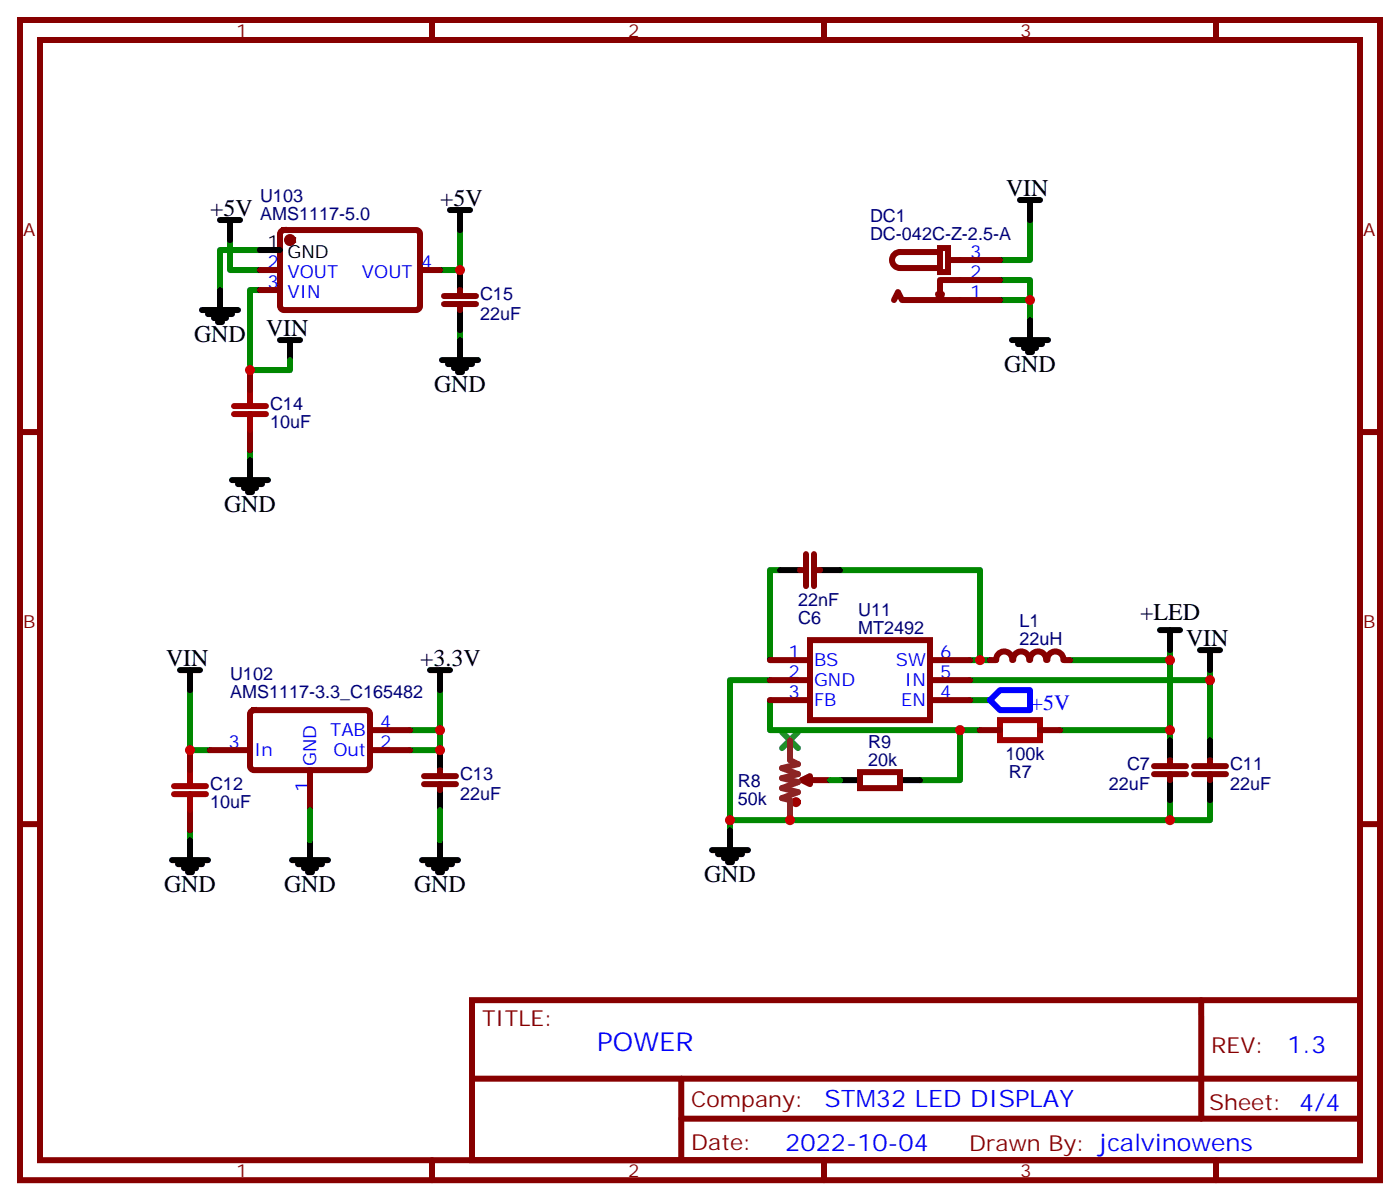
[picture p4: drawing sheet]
<svg xmlns="http://www.w3.org/2000/svg" width="247mm" height="212mm" viewBox="0 0 247 212" stroke-linecap="round" stroke-linejoin="round" font-family="sans-serif">
<g fill="none" stroke="#870000" stroke-width="1.1">
<path d="M3.5 3.5h239.9v204.6h-239.9zM7.1 7.1h232.8v197.5h-232.8zM76.2 3.5v3.6M145.3 3.5v3.6M214.5 3.5v3.6M45.9 47.6h3.5M45.9 51.2h3.5M49.6 40.8l.5-.2h23.3a.71 .71 0 0 1 .7 .7v12.7a.76 .76 0 0 1-.7 .7h-23.3a.76 .76 0 0 1-.7-.7v-12.7zM74.1 47.6h3.5M78.3 53.6h5.7M78.3 52.2h5.7M81.1 51.2v1"/>
<path d="M81.1 53.6v1.1M157.7 52.9l.7-1.4 .7 1.4h17.3M165.5 51.9l.3 1M165.8 43.7h1.4v4.3h-1.4zM165.8 44.5h-7.1a1.41 1.41 0 0 0-1.4 1.4 1.41 1.41 0 0 0 1.4 1.4h7.1M167.2 45.9h9.2M176.4 49.4h-10.6v3.5l.4-1M3.5 76.2h3.6M44.1 65.3v3.5M44.1 75.8v3.6M239.9 76.2h3.5M142.2 97.7v5.7"/>
<path d="M143.6 97.7v5.7M135.8 116.4h7.1M135.8 119.9h7.1M141.1 100.5h1.1M142.9 112.9h21.1v14.1h-21.1zM143.6 100.5h1M164 116.4h7.1M164 119.9h7.1M174.6 116.4h1.1M175.7 116.4a1.41 1.41 0 0 1 1.4-1.5 1.41 1.41 0 0 1 1.4 1.5M178.7 116.4a1.41 1.41 0 0 1 1.4-1.5 1.41 1.41 0 0 1 1.4 1.5M181.7 116.4a1.41 1.41 0 0 1 1.4-1.5 1.41 1.41 0 0 1 1.4 1.5"/>
<path d="M184.7 116.4a1.41 1.41 0 0 1 1.5-1.5 1.41 1.41 0 0 1 1.4 1.5M187.7 116.4h1M33.5 132.3v3.5M37 132.3h7.1M44.3 125.4l.5-.2h19.8a.71 .71 0 0 1 .7 .7v9.2a.76 .76 0 0 1-.7 .7h-19.8a.76 .76 0 0 1-.7-.7v-9.2zM54.7 135.8v7.1M65.3 128.8h7M65.3 132.3h7M74.8 138.3h5.6M74.8 136.9h5.6M77.6 135.8v1.1M77.6 138.3v1"/>
<path d="M135.8 123.5h7.1M141.5 137.6l1.4-.7v1.4zM141.5 137.6h4.9M151.7 136.2h7v2.8h-7zM164 123.5h7.1M172.9 128.8h3.5M183.4 128.8h3.6M203.6 136.5h5.6M203.6 135.1h5.6M206.4 134.1v1M206.4 136.5v1.1M210.6 136.5h5.7"/>
<path d="M210.6 135.1h5.7M213.4 134.1v1M213.4 136.5v1.1M3.5 145.3h3.6M33.5 142.9v3.5M239.9 145.3h3.5M83.3 176.4h156.6v28.2h-156.6zM211.9 176.4v20.9M83.3 190.2h156.5M120.2 197.3h119.6M120.2 190.2v14.1M76.2 204.6v3.5"/>
<path d="M145.3 204.6v3.5M214.5 204.6v3.5"/>
</g>
<g fill="none" stroke="#008700" stroke-width="1.1">
<path d="M181.7 38.8v7.1h-5.3M40.6 42.3v5.3h5.3M45.9 51.2h-1.8v14.1h7.1v-1.8M45.9 44.1h-7.1v7.1M81.1 40.6v7h-3.5M81.1 58.2v1.8M176.4 49.4h5.3v3.5M176.4 52.9h5.3v3.5M44.1 79.4v1.7M135.8 119.9h-7v26.5M137.6 100.5h-1.8v15.9M148.2 100.5h24.7v15.9"/>
<path d="M171.1 116.4h3.5M206.4 114.7v1.7h-17.7M206.4 116.4v14.1M213.4 118.2v1.7h-42.3M213.4 119.9v10.6M33.5 121.7v10.6h3.5M77.6 128.8v3.5h-5.3M77.6 121.7v7.1h-5.3M135.8 123.5v5.3h37.1M146.4 137.6h1.8M169.3 128.8v8.8h-7M171.1 123.5h3.5"/>
<path d="M187 128.8h19.4M33.5 146.4v1.8M54.7 142.9v5.3M77.6 142.9v5.3M206.4 141.1v3.5M213.4 141.1v3.5h-84.6"/>
</g>
<path d="M174.6 123.5l1.8-1.8h5.3v3.5h-5.3z" fill="none" stroke="#00f" stroke-width="1.1"/>
<path d="M137.9 129.1l2.9 2.8M140.8 129.1l-2.9 2.8" fill="none" stroke="#3c3" stroke-width="1.1"/>
<g fill="none" stroke="#a10000" stroke-width="1.1">
<path d="M41.3 73h5.6M41.3 71.6h5.6M44.1 68.8v2.8M44.1 73v2.8M30.7 138.6h5.6M33.5 135.8v2.8M176.4 127h7v3.5h-7zM30.7 140.1h5.6M33.5 140.1v2.8"/>
<circle cx="140.4" cy="141.5" r=".35"/>
</g>
<path d="M139.3 130.5v3.6l1.5 .7-2.9 .7 2.9 1-2.9 .7 2.9 .7-2.9 1.1 2.9 .7-2.9 1.1 1.4 .3v3.5" fill="none" stroke="#8c2424" stroke-width="1.1"/>
<g fill="none" stroke="#000" stroke-width="1.1">
<path d="M38.8 38.8h3.5M40.6 38.8v3.5M79.4 37h3.5M81.1 37v3.6M179.9 35.3h3.5M181.7 35.3v3.5M35.6 54.7h6.4M36.7 55.4h4.2M37.7 56.1h2.2M38.5 56.8h.7M38.8 51.2v3.5M45.9 44.1h3.5"/>
<path d="M49.4 60h3.5M51.2 60v3.5M81.1 47.6v3.6M81.1 54.7v3.5M81.1 60v3.5M178.5 60h6.4M181.7 56.4v3.6M78 63.5h6.3M79 64.2h4.3M80.1 64.9h2.1M80.8 65.6h.7M179.6 60.7h4.2"/>
<path d="M180.6 61.4h2.1M181.3 62.1h.7M40.9 84.7h6.4M42 85.4h4.2M43 86.1h2.2M43.7 86.8h.7M44.1 81.1v3.6M31.7 118.2h3.6M33.5 118.2v3.5M75.8 118.2h3.6M77.6 118.2v3.5M137.6 100.5h3.5"/>
<path d="M144.6 100.5h3.6M204.6 111.1h3.5M206.4 111.1v3.6M211.7 114.7h3.5M213.4 114.7v3.5M77.6 132.3v3.5M77.6 139.3v3.6M148.2 137.6h3.5M158.7 137.6h3.6M206.4 130.5v3.6M206.4 137.6v3.5M213.4 130.5v3.6"/>
<path d="M213.4 137.6v3.5M30.3 151.7h6.4M31.4 152.4h4.2M32.5 153.1h2.1M33.2 153.8h.7M33.5 148.2v3.5M51.5 151.7h6.4M52.6 152.4h4.2M53.6 153.1h2.1M54.3 153.8h.7M54.7 148.2v3.5M74.4 151.7h6.4"/>
<path d="M75.5 152.4h4.2M76.6 153.1h2.1M77.3 153.8h.7M77.6 148.2v3.5M125.6 149.9h6.3M126.6 150.6h4.3M127.7 151.3h2.1M128.4 152h.7M128.8 146.4v3.5"/>
</g>
<circle cx="51.2" cy="42.3" r=".53" fill="#870000" stroke="#870000" stroke-width="1.1"/>
<g fill="#c00">
<circle cx="206.4" cy="128.8" r=".88"/>
<circle cx="169.3" cy="128.8" r=".88"/>
<circle cx="139.3" cy="144.6" r=".88"/>
<circle cx="128.8" cy="144.6" r=".88"/>
<circle cx="206.4" cy="144.6" r=".88"/>
<circle cx="213.4" cy="119.9" r=".88"/>
<circle cx="206.4" cy="116.4" r=".88"/>
<circle cx="172.9" cy="116.4" r=".88"/>
<circle cx="181.7" cy="52.9" r=".88"/>
<circle cx="81.1" cy="47.6" r=".88"/>
<circle cx="44.1" cy="65.3" r=".88"/>
<circle cx="77.6" cy="132.3" r=".88"/>
<circle cx="33.5" cy="132.3" r=".88"/>
<circle cx="77.6" cy="128.8" r=".88"/>
</g>
<text font-size="4.6" fill="#00f" x="105.3" y="185.4">POWER</text>
<g font-size="4.2">
<text x="177.4" y="34.6">VIN</text>
<text x="37" y="38.1">+5V</text>
<text x="77.6" y="36.3">+5V</text>
<text x="46.9" y="59.3">VIN</text>
<text x="34.2" y="60.3">GND</text>
<text x="177.1" y="65.6">GND</text>
<text x="76.6" y="69.1">GND</text>
<text x="39.5" y="90.3">GND</text>
<text x="201.1" y="109.4">+LED</text>
<text x="209.2" y="113.9">VIN</text>
<text x="29.3" y="117.5">VIN</text>
<text x="74.1" y="117.5">+3.3V</text>
<text x="124.2" y="155.6">GND</text>
<text x="28.9" y="157.3">GND</text>
<text x="50.1" y="157.3">GND</text>
<text x="73" y="157.3">GND</text>
</g>
<g font-size="4.2" fill="#00f">
<text x="227.1" y="185.6">1.3</text>
<text x="145.4" y="195.2">STM32 LED DISPLAY</text>
<text x="138.5" y="203">2022-10-04</text>
</g>
<text font-size="3.9" fill="#00f" x="181.8" y="125.2">+5V</text>
<g font-size="3.9" fill="#800">
<text x="85" y="181">TITLE:</text>
<text x="213.6" y="185.6">REV:</text>
<text x="121.9" y="195.2">Company:</text>
<text x="213.3" y="195.8">Sheet: 4/4</text>
<text x="121.9" y="202.8">Date:</text>
<text x="171" y="202.9">Drawn By: jcalvinowens</text>
</g>
<g font-size="3.2" fill="#800">
<text x="41.6" y="6.5">1</text>
<text x="110.8" y="6.5">2</text>
<text x="179.9" y="6.5">3</text>
<text x="4.1" y="41.6">A</text>
<text x="240.4" y="41.6">A</text>
<text x="4.1" y="110.8">B</text>
<text x="240.4" y="110.8">B</text>
<text x="41.6" y="207.6">1</text>
<text x="110.8" y="207.6">2</text>
<text x="179.9" y="207.6">3</text>
</g>
<g font-size="3.2" fill="#000080">
<text x="45.9" y="35.7">U103</text>
<text x="45.9" y="38.8">AMS1117-5.0</text>
<text x="153.5" y="39.2">DC1</text>
<text x="153.5" y="42.3">DC-042C-Z-2.5-A</text>
<text x="84.7" y="52.9">C15</text>
<text x="84.7" y="56.4">22uF</text>
<text x="47.6" y="75.5">10uF</text>
<text x="47.6" y="72.3">C14</text>
<text x="140.8" y="106.9">22nF</text>
<text x="140.8" y="110.1">C6</text>
<text x="151.3" y="111.8">MT2492</text>
<text x="151.3" y="108.7">U11</text>
<text x="179.8" y="113.8">22uH</text>
<text x="179.8" y="110.7">L1</text>
<text x="40.6" y="119.9">U102</text>
<text x="40.6" y="123">AMS1117-3.3_C165482</text>
<text x="153.1" y="131.9">R9</text>
<text x="81.1" y="137.6">C13</text>
<text x="153.1" y="135.1">20k</text>
<text x="177.4" y="134.1">100k</text>
<text x="178" y="137.2">R7</text>
<text x="198.8" y="135.8">C7</text>
<text x="217" y="135.8">C11</text>
<text x="37" y="142.5">10uF</text>
<text x="37" y="139.3">C12</text>
<text x="81.1" y="141.1">22uF</text>
<text x="130.2" y="141.9">50k</text>
<text x="130.2" y="138.7">R8</text>
<text x="195.6" y="139.3">22uF</text>
<text x="217" y="139.3">22uF</text>
</g>
<g font-size="3.2">
<text x="47.2" y="43.7">1</text>
<text x="50.7" y="45.5">GND</text>
</g>
<g font-size="3.2" fill="#00f">
<text x="47.2" y="47.3">2</text>
<text x="74.3" y="47.3">4</text>
<text x="171.1" y="45.5">3</text>
<text x="47.2" y="50.8">3</text>
<text x="50.7" y="49">VOUT</text>
<text x="50.7" y="52.6">VIN</text>
<text x="63.8" y="49">VOUT</text>
<text x="171.1" y="49">2</text>
<text x="171.1" y="52.6">1</text>
<text x="139.1" y="116.1">1</text>
<text x="139.1" y="119.6">2</text>
<text x="143.6" y="117.5">BS</text>
<text x="158" y="117.5">SW</text>
<text x="165.8" y="119.6">5</text>
<text x="165.8" y="116.1">6</text>
<text x="139.1" y="123.1">3</text>
<text x="143.6" y="121">GND</text>
<text x="143.6" y="124.5">FB</text>
<text x="159" y="124.5">EN</text>
<text x="159.6" y="121">IN</text>
<text x="165.8" y="123.1">4</text>
<text x="40.3" y="131.9">3</text>
<text x="58.3" y="129.8">TAB</text>
<text x="67" y="131.9">2</text>
<text x="67" y="128.4">4</text>
<text x="44.8" y="133.4">In</text>
<text x="55.7" y="135.1" transform="rotate(-90 55.7 135.1)">GND</text>
<text x="58.8" y="133.4">Out</text>
<text x="54.3" y="139.6" transform="rotate(-90 54.3 139.6)">1</text>
</g>
</svg>
